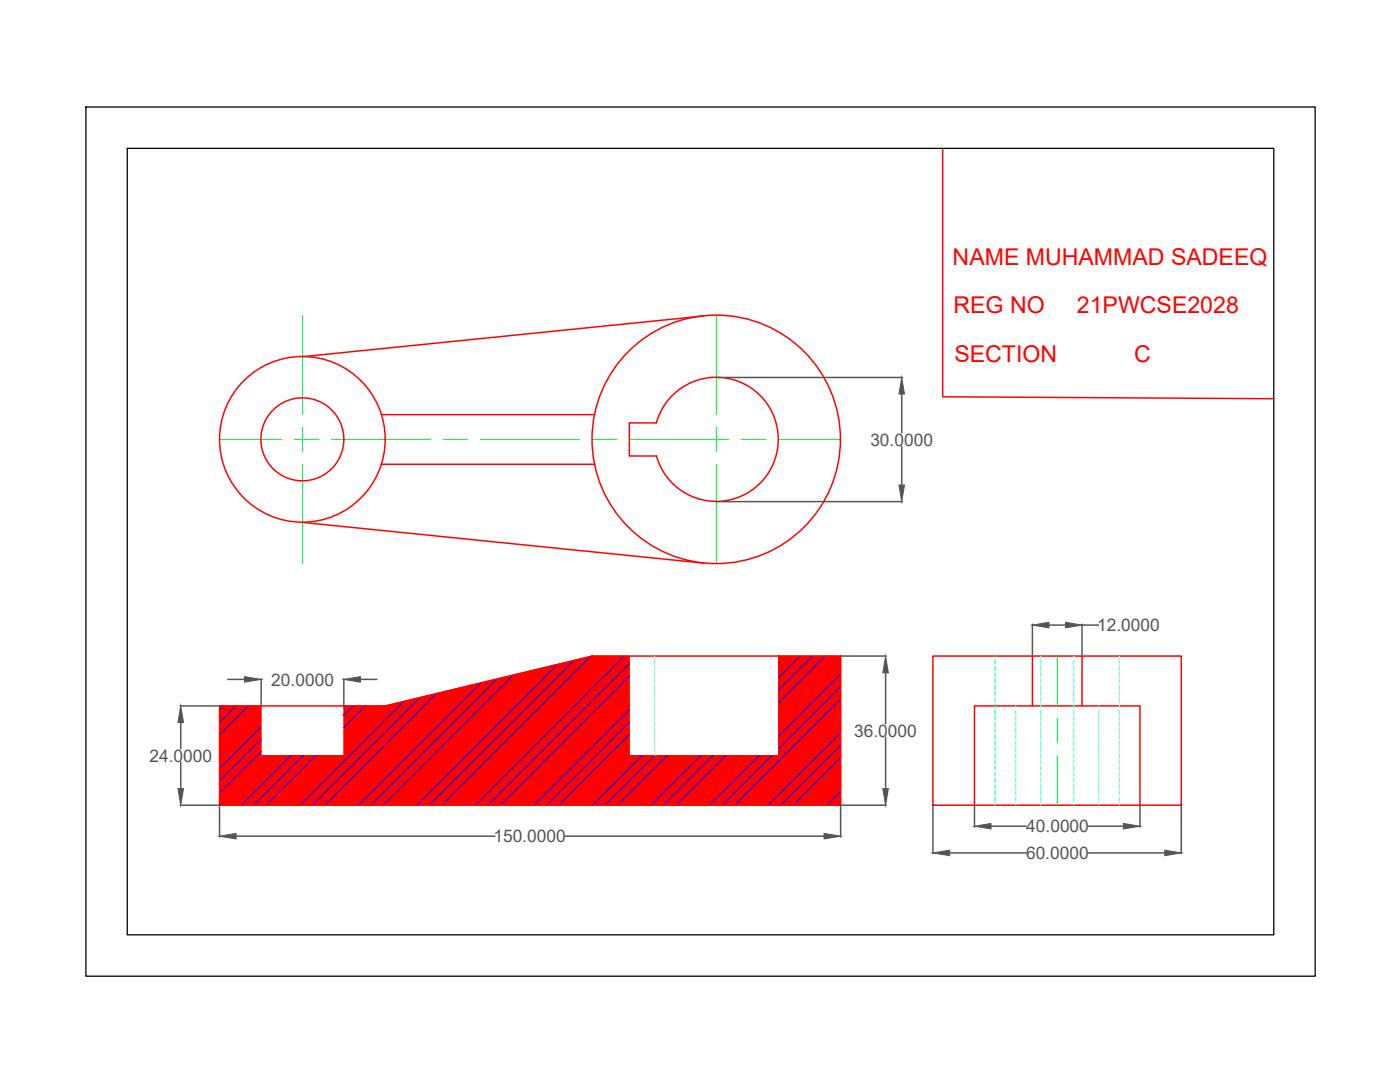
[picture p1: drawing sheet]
<svg xmlns="http://www.w3.org/2000/svg" width="279mm" height="216mm" viewBox="0 0 279 216" stroke-linecap="round" stroke-linejoin="round" font-family="sans-serif">
<!-- layer: 0 -->
<path d="M17.1 21.4h245.4v173.4h-245.4zM25.4 29.6h228.8v156.9h-228.8z" fill="none" stroke="#000" stroke-width=".25"/>
<!-- layer: CENTER LINE -->
<g fill="none" stroke="#0f0" stroke-width=".2">
<path d="M60.4 62.9v19.8M143 62.9v19.8M43.8 87.7h12.4M58.7 87.7h5M60.4 85.2v5M60.4 92.6v19.9M66.1 87.7h19.9M88.4 87.7h5M95.9 87.7h19.8M118.2 87.7h4.9M125.6 87.7h19.9M143 85.2v5"/>
<path d="M143 92.6v19.9M147.9 87.7h5M155.4 87.7h12.4M211 130.9v10M211 143.3v5M211 150.8v9.9"/>
</g>
<!-- layer: FV SV TV -->
<g fill="none" stroke="#f00" stroke-width=".3">
<path d="M188.1 29.6v49.6l66.1 .4M140.5 63l-80.1 8.2M76.1 82.7h42.6M76.1 92.6h42.6M131 91a12.4 12.4 0 0 0 19.1 6.8 12.4 12.4 0 0 0 0-20.3 12.4 12.4 0 0 0-19.1 6.9h-5.4v6.6h5.4M60.4 104.2l80.1 8.2M118.2 130.9l-41.3 10M186.2 130.9h49.6v29.8h-49.6zM206 130.9v10M215.9 130.9v10M76.9 150.8v-9.9h-33.1v19.8h124v-29.8h-49.6v19.9M194.5 160.7v-19.8h33v19.8"/>
<circle cx="60.3" cy="87.7" r="16.5"/>
<circle cx="60.3" cy="87.7" r="8.3"/>
<circle cx="142.9" cy="87.7" r="24.8"/>
</g>
<!-- layer: HIDDEN LINE -->
<g fill="#f00" stroke="#f00" stroke-width=".2">
<path d="M118.2 130.9h7.4v10zM118.2 130.9v10h7.4zM76.9 140.9l41.3-10v10z"/>
<path d="M155.4 130.9l12.4 19.9v-19.9zM155.4 130.9l12.4 19.9h-12.4z"/>
<path d="M118.2 140.9l7.4 9.9v-9.9zM118.2 140.9l7.4 9.9h-7.4z"/>
<path d="M76.9 140.9l41.3 9.9v-9.9zM76.9 140.9l41.3 9.9h-41.3z"/>
<path d="M68.6 140.9l8.3 9.9v-9.9zM68.6 140.9l8.3 9.9h-8.3z"/>
<path d="M43.8 140.9l8.3 9.9v-9.9zM43.8 140.9l8.3 9.9h-8.3z"/>
<path d="M43.8 150.8l124 9.9v-9.9zM43.8 150.8l124 9.9h-124z"/>
</g>
<g fill="none" stroke="#00f" stroke-width=".2">
<path d="M80.6 140l-20.7 20.7M83.8 139.2l-21.5 21.5M87.1 138.4l-22.3 22.3M95.9 136.3l-24.4 24.4M99.2 135.5l-25.2 25.2M102.4 134.7l-25.9 26M111.3 132.6l-28.1 28.1M114.6 131.8l-28.9 28.9M117.8 131l-29.6 29.7M124.6 130.9l-29.7 29.8M125.6 132.4l-28.2 28.3M125.6 134.9l-25.7 25.8"/>
<path d="M159.7 130.9l-4.3 4.4M162.2 130.9l-6.8 6.8M164.6 130.9l-9.2 9.3M167.8 134.5l-12.4 12.5M167.8 137l-12.4 12.4M167.8 139.5l-21.2 21.2M44.6 140.9l-.8 .7M47.1 140.9l-3.3 3.2M49.6 140.9l-5.8 5.7M52.1 145l-8.3 8.3M52.1 147.5l-8.3 8.3M52.1 150l-8.3 8.3"/>
<path d="M58.1 150.8l-9.9 9.9M60.5 150.8l-9.9 9.9M63 150.8l-9.9 9.9M70.5 140.9l-1.9 1.8M72.9 140.9l-4.3 4.3M125.6 141.6l-19 19.1M125.6 144.1l-16.5 16.6M125.6 146.6l-14.1 14.1M128.2 150.8l-9.9 9.9M130.6 150.8l-9.9 9.9M133.1 150.8l-9.9 9.9M139.9 150.8l-9.9 9.9"/>
<path d="M142.3 150.8l-9.9 9.9M144.8 150.8l-9.9 9.9M151.6 150.8l-10 9.9M154 150.8l-9.9 9.9M167.8 146.2l-14.5 14.5M167.8 157.9l-2.8 2.8M167.8 148.7l-12 12M167.8 151.2l-9.5 9.5M167.8 160.4l-.3 .3"/>
</g>
<g fill="none" stroke="#0ff" stroke-width=".2">
<path d="M130.6 130.9v.4M130.6 131.8v.8M130.6 133v.8M130.6 134.3v.8M130.6 135.5v.8M130.6 136.7v.9M130.6 137.9v.9M130.6 139.2v.8M198.6 130.9v.4M198.6 131.8v.8M198.6 133v.8M198.6 134.3v.8"/>
<path d="M198.6 135.5v.8M198.6 136.7v.9M198.6 137.9v.9M198.6 139.2v.8M207.7 130.9v.4M207.7 131.8v.8M207.7 133v.8M207.7 134.3v.8M207.7 135.5v.8M207.7 136.7v.9M207.7 137.9v.9M207.7 139.2v.8"/>
<path d="M214.3 130.9v.4M214.3 131.8v.8M214.3 133v.8M214.3 134.3v.8M214.3 135.5v.8M214.3 136.7v.9M214.3 137.9v.9M214.3 139.2v.8M223.4 130.9v.4M223.4 131.8v.8M223.4 133v.8M223.4 134.3v.8"/>
<path d="M223.4 135.5v.8M223.4 136.7v.9M223.4 137.9v.9M223.4 139.2v.8M130.6 140.4v.8M130.6 141.7v.8M130.6 142.9v.8M130.6 144.2v.8M130.6 145.4v.8M130.6 146.6v.9M130.6 147.9v.8M130.6 149.1v.8"/>
<path d="M130.6 150.3v.5M198.6 140.4v.8M198.6 141.7v.8M198.6 142.9v.8M198.6 144.2v.8M198.6 145.4v.8M198.6 146.6v.9M198.6 147.9v.8M198.6 149.1v.8M198.6 150.3v.9M198.6 151.6v.8M198.6 152.8v.8"/>
<path d="M198.6 154.1v.8M198.6 155.3v.8M198.6 156.5v.9M198.6 157.8v.8M198.6 159v.8M202.7 140.9v.3M202.7 141.7v.8M202.7 142.9v.8M202.7 144.2v.8M202.7 145.4v.8M202.7 146.6v.9M202.7 147.9v.8"/>
<path d="M202.7 149.1v.8M202.7 150.3v.9M202.7 151.6v.8M202.7 152.8v.8M202.7 154.1v.8M202.7 155.3v.8M202.7 156.5v.9M202.7 157.8v.8M202.7 159v.8M207.7 140.4v.8M207.7 141.7v.8M207.7 142.9v.8"/>
<path d="M207.7 144.2v.8M207.7 145.4v.8M207.7 146.6v.9M207.7 147.9v.8M207.7 149.1v.8M207.7 150.3v.9M207.7 151.6v.8M207.7 152.8v.8M207.7 154.1v.8M207.7 155.3v.8M207.7 156.5v.9M207.7 157.8v.8"/>
<path d="M207.7 159v.8M214.3 140.4v.8M214.3 141.7v.8M214.3 142.9v.8M214.3 144.2v.8M214.3 145.4v.8M214.3 146.6v.9M214.3 147.9v.8M214.3 149.1v.8M214.3 150.3v.9M214.3 151.6v.8M214.3 152.8v.8"/>
<path d="M214.3 154.1v.8M214.3 155.3v.8M214.3 156.5v.9M214.3 157.8v.8M214.3 159v.8M219.2 140.9v.3M219.2 141.7v.8M219.2 142.9v.8M219.2 144.2v.8M219.2 145.4v.8M219.2 146.6v.9M219.2 147.9v.8"/>
<path d="M219.2 149.1v.8M219.2 150.3v.9M219.2 151.6v.8M219.2 152.8v.8M219.2 154.1v.8M219.2 155.3v.8M219.2 156.5v.9M219.2 157.8v.8M219.2 159v.8M223.4 140.4v.8M223.4 141.7v.8M223.4 142.9v.8"/>
<path d="M223.4 144.2v.8M223.4 145.4v.8M223.4 146.6v.9M223.4 147.9v.8M223.4 149.1v.8M223.4 150.3v.9M223.4 151.6v.8M223.4 152.8v.8M223.4 154.1v.8M223.4 155.3v.8M223.4 156.5v.9M223.4 157.8v.8"/>
<path d="M223.4 159v.8M198.6 160.2v.5M202.7 160.2v.5M207.7 160.2v.5M214.3 160.2v.5M219.2 160.2v.5M223.4 160.2v.5"/>
</g>
<!-- layer: DIAMENSION LINES -->
<g fill="none" stroke="#545454" stroke-width=".3">
<path d="M143 75.3h37.1M180 78.6v7.8M180 89v7.8M143 100.1h37.1M45.5 135.6h3.3M52.1 135.4v5.4M68.6 135.4v5.4M71.9 135.6h3.3M167.8 130.9h9.1M176.7 134.3v10.2M206 124.6v6.3M209.3 124.7h3.3"/>
<path d="M215.9 124.6v6.3M215.9 124.7h3.3M35.9 140.9h7.9M36.1 144.2v5.2M36.1 152.1v5.3M176.7 147.1v10.3M35.9 160.7h7.9M43.8 160.7v6.3M47.1 166.8h51.7M112.8 166.8h51.7M167.8 160.7v6.3M167.8 160.7h9.1"/>
<path d="M186.2 160.7v9.6M189.5 170.2h15.3M194.5 160.7v4.3M197.8 164.9h7M217.2 170.2h15.3M217.2 164.9h7M227.5 160.7v4.3M235.8 160.7v9.6"/>
</g>
<g fill="#545454" stroke="#545454" stroke-width=".2">
<path d="M176.7 130.9l.6 3.4h-1.1z"/>
<path d="M176.2 157.4h1.1l-.6 3.3z"/>
<path d="M43.8 166.8l3.3-.5v1.1z"/>
<path d="M164.5 166.3l3.3 .5-3.3 .6z"/>
<path d="M35.5 157.4h1.1l-.5 3.3z"/>
<path d="M36.1 140.9l.5 3.3h-1.1z"/>
<path d="M48.8 135l3.3 .6-3.3 .5z"/>
<path d="M68.6 135.6l3.3-.6v1.1z"/>
<path d="M206 124.7l3.3-.5v1.1z"/>
<path d="M212.6 124.2l3.3 .5-3.3 .6z"/>
<path d="M186.2 170.2l3.3-.6v1.1z"/>
<path d="M232.5 169.6l3.3 .6-3.3 .5z"/>
<path d="M194.5 164.9l3.3-.6v1.1z"/>
<path d="M224.2 164.3l3.3 .6-3.3 .5z"/>
<path d="M180 75.3l.5 3.3h-1.1z"/>
<path d="M179.4 96.8h1.1l-.5 3.3z"/>
</g>
<g font-size="4.6" fill="#f00">
<text x="190.1" y="52.8">NAME MUHAMMAD SADEEQ</text>
<text x="190.3" y="62.4">REG NO</text>
<text x="214.9" y="62.4">21PWCSE2028</text>
<text x="190.5" y="72.2">SECTION</text>
<text x="226.4" y="72.2">C</text>
</g>
<g font-size="3.5" fill="#545454">
<text x="173.7" y="88.9">30.0000</text>
<text x="218.9" y="125.9">12.0000</text>
<text x="54.1" y="136.8">20.0000</text>
<text x="170.5" y="147">36.0000</text>
<text x="29.8" y="152">24.0000</text>
<text x="204.8" y="166.1">40.0000</text>
<text x="98.5" y="168.1">150.0000</text>
<text x="204.8" y="171.4">60.0000</text>
</g>
</svg>
